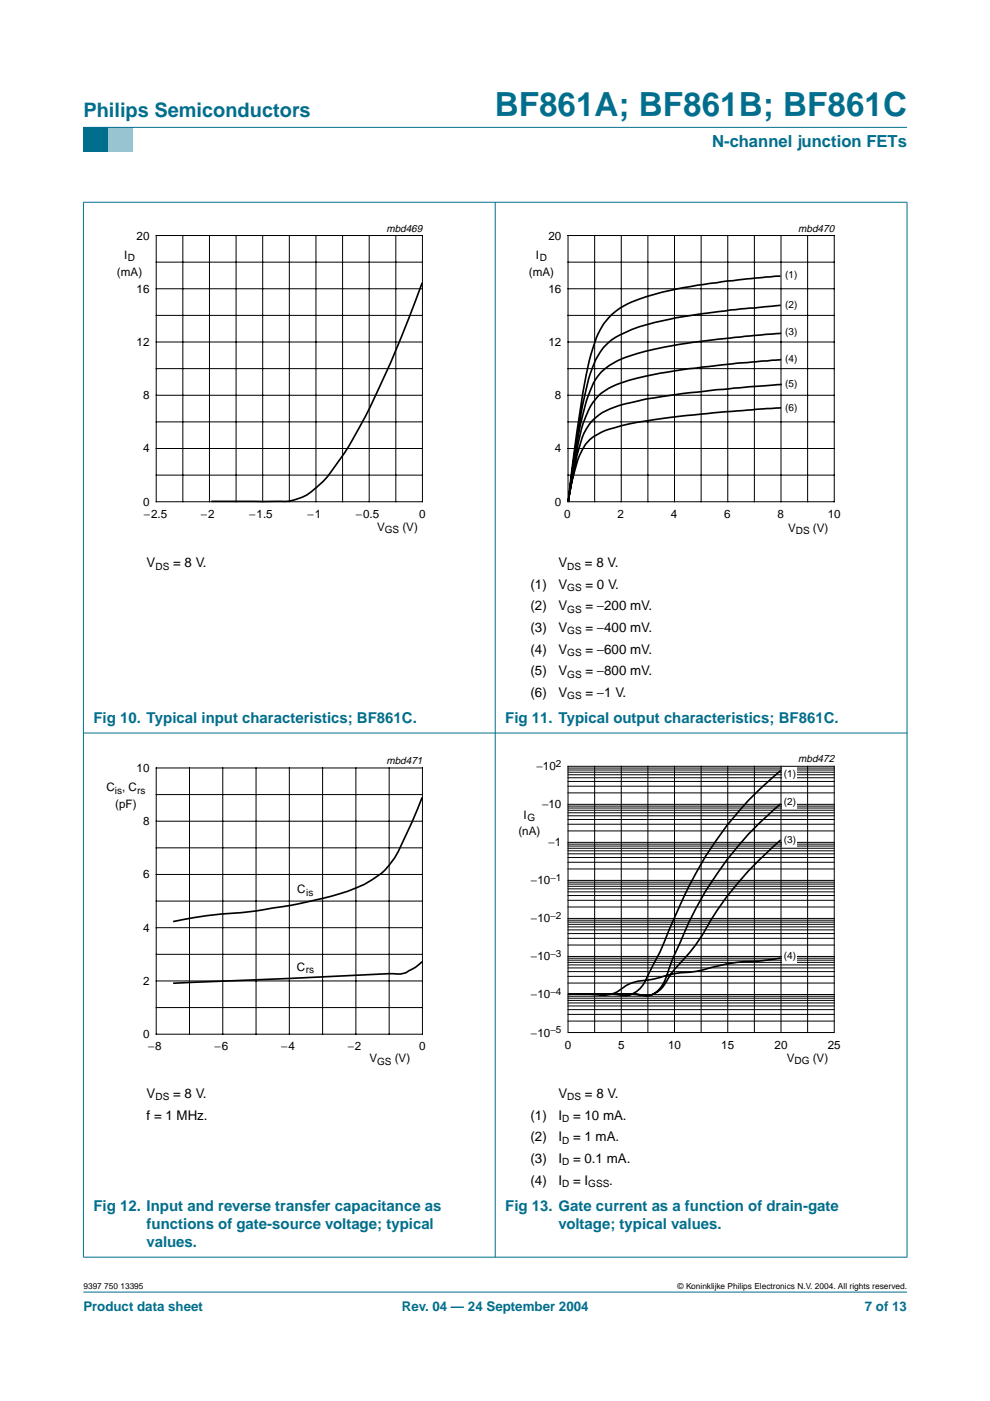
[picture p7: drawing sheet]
<svg xmlns="http://www.w3.org/2000/svg" width="210mm" height="297mm" viewBox="0 0 210 297" stroke-linecap="round" stroke-linejoin="round" font-family="sans-serif">
<path d="M17.7 273.9h174.6z" fill="#006e8c" stroke="#006e8c" stroke-width=".21"/>
<path d="M17.7 27h5.3v5.3h-5.3z" fill-rule="evenodd" fill="#006e8c"/>
<path d="M23 27h5.3v5.3h-5.3z" fill-rule="evenodd" fill="#96c4d6"/>
<g fill="#006e8c" stroke="#006e8c" stroke-width=".21">
<path d="M17.7 27h174.6z"/>
<path d="M17.7 42.9v223.6z"/>
<path d="M105 42.8v223.8z"/>
<path d="M192.3 42.9v223.6z"/>
<path d="M17.6 42.9h174.8z"/>
<path d="M17.6 155.4h174.8z"/>
<path d="M17.6 266.5h174.8z"/>
</g>
<path d="M20.4 47.1h81.9v66.3h-81.9zM107.7 47.1h81.9v66.3h-81.9z" fill="none" stroke="#fff" stroke-width=".21"/>
<g fill="none" stroke="#000" stroke-width=".21">
<path d="M33.1 49.9h56.5v56.5h-56.5zM33.1 55.6h56.5M38.8 49.9v56.5M44.4 49.9v56.5M50.1 49.9v56.5M55.7 49.9v56.5M61.3 49.9v56.5M67 49.9v56.5M72.6 49.9v56.5M78.3 49.9v56.5M83.9 49.9v56.5M120.4 49.9h56.5v56.5h-56.5z"/>
<path d="M120.4 55.6h56.5M126.1 49.9v56.5M131.7 49.9v56.5M137.4 49.9v56.5M143 49.9v56.5M148.7 49.9v56.5M154.3 49.9v56.5M159.9 49.9v56.5M165.6 49.9v56.5M171.2 49.9v56.5M33.1 66.9h56.5M33.1 78.2h56.5"/>
<path d="M33.1 61.2h56.5M33.1 72.5h56.5M120.4 66.9h56.5M120.4 78.2h56.5M120.4 61.2h56.5M120.4 72.5h56.5M33.1 89.4h56.5M33.1 83.8h56.5M33.1 95.1h56.5M120.4 89.4h56.5M120.4 83.8h56.5M120.4 95.1h56.5"/>
<path d="M33.1 100.7h56.5M120.4 100.7h56.5"/>
</g>
<path d="M89.5 60a215.9 215.9 0 0 1-15.5 34.6l-2.4 3.5a20.2 20.2 0 0 1-7.5 7.3 10.6 10.6 0 0 1-5.9 .9h-13.4M165.5 58.5l-2.5 .2a145.2 145.2 0 0 0-24.2 3.7 20.1 20.1 0 0 0-9.1 4.3 14.9 14.9 0 0 0-3.9 6.9 63.6 63.6 0 0 0-2.8 13.4l-1.3 8.9-1.2 10.4M165.5 64.8h-.9a291.9 291.9 0 0 0-21.1 2.5 44.5 44.5 0 0 0-13 4.2 11.1 11.1 0 0 0-4.8 6.3 80 80 0 0 0-3.5 16.2l-1.7 12.3M165.7 76.2l-3 .3a252.1 252.1 0 0 0-22.7 2.6 38.1 38.1 0 0 0-10.9 3.2 10.3 10.3 0 0 0-4.9 6l-.6 1.5a117.4 117.4 0 0 0-3.1 16.5M165.7 70.7l-4.2 .3a186.2 186.2 0 0 0-24.7 3.5 19.6 19.6 0 0 0-9.4 4.4 14.8 14.8 0 0 0-3.1 6.3l-.7 2.4a170.8 170.8 0 0 0-3.1 18.7M165.6 86.4l-4.4 .3a308.2 308.2 0 0 0-27.6 3.1l-3.4 .9a10.9 10.9 0 0 0-6.1 3.6 16.3 16.3 0 0 0-2.2 5.3l-.7 2.6-.7 4.1M165.8 81.5l-5 .4a284.6 284.6 0 0 0-24.6 2.9 29.9 29.9 0 0 0-8.6 2.7 10.6 10.6 0 0 0-4.7 7.2 75.3 75.3 0 0 0-2.4 11.6" fill="none" stroke="#000" stroke-width=".35"/>
<g fill="#fff">
<path d="M166.2 56.9h3.1v3h-3.1z"/>
<path d="M166.2 63.2h3v2.9h-3z"/>
<path d="M166.2 69h3.1v2.9h-3.1z"/>
<path d="M166.2 74.7h3.1v2.9h-3.1z"/>
<path d="M166.2 79.9h3.1v2.9h-3.1z"/>
<path d="M166.2 85h3.1v2.9h-3.1z"/>
</g>
<path d="M20.4 160h81.9v66.3h-81.9z" fill="none" stroke="#fff" stroke-width=".21"/>
<g fill="none" stroke="#000" stroke-width=".21">
<path d="M33.1 162.8h56.5v56.5h-56.5zM33.1 168.5h56.5M33.1 179.8h56.5M33.1 174.1h56.5M40.2 162.8v56.5M47.2 162.8v56.5M54.3 162.8v56.5M61.3 162.8v56.5M68.4 162.8v56.5M75.5 162.8v56.5M82.5 162.8v56.5M33.1 191h56.5"/>
<path d="M33.1 185.4h56.5M33.1 196.7h56.5M33.1 202.3h56.5M33.1 213.6h56.5M33.1 208h56.5"/>
</g>
<path d="M89.5 169.1l-3.5 8.2a19.5 19.5 0 0 1-5.1 7.9 31.3 31.3 0 0 1-12.5 5.3 135.6 135.6 0 0 1-19.4 3.1 78.9 78.9 0 0 0-12.3 1.8M89.5 203.9a10.3 10.3 0 0 1-3.2 2.2 4.2 4.2 0 0 1-2.8 .3l-46.8 2.1" fill="none" stroke="#000" stroke-width=".35"/>
<g fill="#fff">
<path d="M62.5 203.6h4.4v3.3h-4.4z"/>
<path d="M62.7 187h4.2v3.3h-4.2z"/>
</g>
<path d="M107.7 159.6h81.9v66.4h-81.9z" fill="none" stroke="#fff" stroke-width=".21"/>
<g fill="none" stroke="#000" stroke-width=".21">
<path d="M120.4 162.5h56.5v56.4h-56.5zM120.4 179.8h56.5M120.4 179.4h56.5M120.4 179h56.5M120.4 178.6h56.5M120.4 176.2h56.5M120.4 174.8h56.5M120.4 173.7h56.5M120.4 173h56.5M120.4 172.3h56.5M120.4 171.8h56.5M120.4 171.3h56.5"/>
<path d="M120.4 170.9h56.5M120.4 170.5h56.5M120.4 168.1h56.5M120.4 166.7h56.5M120.4 165.7h56.5M120.4 164.9h56.5M120.4 164.3h56.5M120.4 163.7h56.5M120.4 163.3h56.5M120.4 162.8h56.5M126.1 162.5v56.4M131.7 162.5v56.4"/>
<path d="M137.4 162.5v56.4M143 162.5v56.4M148.7 162.5v56.4M154.3 162.5v56.4M159.9 162.5v56.4M165.6 162.5v56.4M171.2 162.5v56.4M120.4 198.9h56.5M120.4 197.9h56.5M120.4 197.2h56.5M120.4 196.5h56.5M120.4 196h56.5"/>
<path d="M120.4 195.5h56.5M120.4 195.1h56.5M120.4 194.7h56.5M120.4 192.3h56.5M120.4 190.9h56.5M120.4 189.9h56.5M120.4 189.1h56.5M120.4 188.5h56.5M120.4 187.9h56.5M120.4 187.4h56.5M120.4 187h56.5M120.4 186.7h56.5"/>
<path d="M120.4 184.2h56.5M120.4 182.8h56.5M120.4 181.8h56.5M120.4 181h56.5M120.4 180.4h56.5M120.4 216.5h56.5M120.4 215.1h56.5M120.4 214.1h56.5M120.4 213.3h56.5M120.4 212.6h56.5M120.4 212.1h56.5M120.4 211.6h56.5"/>
<path d="M120.4 211.2h56.5M120.4 210.9h56.5M120.4 208.4h56.5M120.4 207h56.5M120.4 206h56.5M120.4 205.2h56.5M120.4 204.6h56.5M120.4 204h56.5M120.4 203.6h56.5M120.4 203.2h56.5M120.4 202.8h56.5M120.4 200.4h56.5"/>
</g>
<path d="M165.5 163.4a73.4 73.4 0 0 0-20.4 26.5l-3.3 7.5a56.7 56.7 0 0 1-4.3 9.1 6.3 6.3 0 0 1-4.6 4.6l-3.4-.3h-9M165.5 170.4a73.1 73.1 0 0 0-21.3 29.4 56.8 56.8 0 0 0-3.4 8.5 4.1 4.1 0 0 1-3.7 2.8l-3.1-.3h-13.5M165.5 178.1a72 72 0 0 0-16.6 20.2 43.6 43.6 0 0 1-5.9 7.2l-1.1 1.6a6.3 6.3 0 0 1-4 3.9l-.9 .1-3-.3h-13.5M165.5 203.1a59.3 59.3 0 0 1-9 .9l-2.3 .3-6.7 1.7-4.5 .4-5.9 1.4a9.3 9.3 0 0 0-6.3 2.5 6.8 6.8 0 0 1-4.4 .6l-5.9-.1" fill="none" stroke="#000" stroke-width=".35"/>
<g fill="#fff">
<path d="M165.9 162.6h3.1v2.9h-3.1z"/>
<path d="M166 168.6h3v2.9h-3z"/>
<path d="M165.9 176.7h3.1v2.9h-3.1z"/>
<path d="M165.9 201.4h3.1v2.9h-3.1z"/>
</g>
<text font-size="7.1" fill="#006e8c" x="104.9" y="24.7">BF861A; BF861B; BF861C</text>
<text font-size="4.2" fill="#006e8c" x="17.7" y="24.9">Philips Semiconductors</text>
<text font-size="3.5" fill="#006e8c" x="151" y="31.1">N-channel junction FETs</text>
<g font-size="3.2" fill="#006e8c">
<text x="19.8" y="153.3">Fig 10. Typical input characteristics; BF861C.</text>
<text x="107.1" y="153.3">Fig 11. Typical output characteristics; BF861C.</text>
<text x="19.8" y="256.7">Fig 12. Input and reverse transfer capacitance as</text>
<text x="107.1" y="256.7">Fig 13. Gate current as a function of drain-gate</text>
<text x="31.1" y="260.5">functions of gate-source voltage; typical</text>
<text x="118.4" y="260.5">voltage; typical values.</text>
<text x="31.1" y="264.4">values.</text>
</g>
<g font-size="2.8">
<text x="31.1" y="120.3">V</text>
<text x="36.7" y="120.3">= 8 V.</text>
<text x="112.5" y="124.8">(1)</text>
<text x="118.4" y="124.8">V</text>
<text x="118.4" y="120.3">V</text>
<text x="124" y="120.3">= 8 V.</text>
<text x="124.1" y="124.8">= 0 V.</text>
<text x="112.5" y="129.4">(2)</text>
<text x="118.4" y="129.4">V</text>
<text x="124.1" y="129.4">= −200 mV.</text>
<text x="112.5" y="134">(3)</text>
<text x="118.4" y="134">V</text>
<text x="124.1" y="134">= −400 mV.</text>
<text x="112.5" y="138.6">(4)</text>
<text x="112.5" y="143.2">(5)</text>
<text x="118.4" y="138.6">V</text>
<text x="118.4" y="143.2">V</text>
<text x="124.1" y="138.6">= −600 mV.</text>
<text x="124.1" y="143.2">= −800 mV.</text>
<text x="112.5" y="147.8">(6)</text>
<text x="118.4" y="147.8">V</text>
<text x="124.1" y="147.8">= −1 V.</text>
<text x="31.1" y="232.8">V</text>
<text x="36.7" y="232.8">= 8 V.</text>
<text x="118.4" y="232.8">V</text>
<text x="124" y="232.8">= 8 V.</text>
<text x="31.1" y="237.4">f = 1 MHz.</text>
<text x="112.5" y="237.4">(1)</text>
<text x="118.4" y="237.4">I</text>
<text x="121.5" y="237.4">= 10 mA.</text>
<text x="112.5" y="242">(2)</text>
<text x="118.4" y="242">I</text>
<text x="121.5" y="242">= 1 mA.</text>
<text x="112.5" y="246.6">(3)</text>
<text x="112.5" y="251.1">(4)</text>
<text x="118.4" y="246.6">I</text>
<text x="118.4" y="251.1">I</text>
<text x="121.5" y="246.6">= 0.1 mA.</text>
<text x="121.5" y="251.1">= I</text>
<text x="129.2" y="251.1">.</text>
</g>
<g font-size="2.8" fill="#006e8c">
<text x="17.7" y="278">Product data sheet</text>
<text x="85.2" y="278">Rev. 04 — 24 September 2004</text>
<text x="183.4" y="278">7 of 13</text>
</g>
<g font-size="2.5">
<text x="29" y="50.8">20</text>
<text x="116.3" y="50.8">20</text>
<text x="24.8" y="58.4">(mA)</text>
<text x="26.3" y="54.9">I</text>
<text x="112.1" y="58.4">(mA)</text>
<text x="113.6" y="54.9">I</text>
<text x="29" y="62.1">16</text>
<text x="116.3" y="62.1">16</text>
<text x="29" y="73.4">12</text>
<text x="116.3" y="73.4">12</text>
<text x="30.3" y="84.6">8</text>
<text x="117.7" y="84.6">8</text>
<text x="30.3" y="95.9">4</text>
<text x="117.7" y="95.9">4</text>
<text x="30.3" y="107.2">0</text>
<text x="117.7" y="107.2">0</text>
<text x="30.5" y="109.8">−2.5</text>
<text x="42.6" y="109.8">−2</text>
<text x="52.9" y="109.8">−1.5</text>
<text x="65.2" y="109.8">−1</text>
<text x="75.4" y="109.8">−0.5</text>
<text x="79.9" y="112.6">V</text>
<text x="85.3" y="112.6">(V)</text>
<text x="88.9" y="109.8">0</text>
<text x="119.6" y="109.8">0</text>
<text x="130.9" y="109.8">2</text>
<text x="142.2" y="109.8">4</text>
<text x="153.6" y="109.8">6</text>
<text x="164.9" y="109.8">8</text>
<text x="167.1" y="112.7">V</text>
<text x="172.4" y="112.7">(V)</text>
<text x="175.5" y="109.8">10</text>
<text x="22.6" y="167.7">C , C</text>
<text x="29" y="163.7">10</text>
<text x="113.7" y="163.3">−10</text>
<text x="24.4" y="171.2">(pF)</text>
<text x="111" y="173.6">I</text>
<text x="114.9" y="171.4">−10</text>
<text x="30.3" y="175">8</text>
<text x="109.9" y="177.1">(nA)</text>
<text x="116.3" y="179.4">−1</text>
<text x="30.3" y="186.2">6</text>
<text x="63" y="189.4">C</text>
<text x="112.6" y="187.5">−10</text>
<text x="30.3" y="197.5">4</text>
<text x="112.6" y="195.6">−10</text>
<text x="112.6" y="203.6">−10</text>
<text x="30.3" y="208.8">2</text>
<text x="62.9" y="205.9">C</text>
<text x="112.6" y="211.7">−10</text>
<text x="30.3" y="220.1">0</text>
<text x="112.6" y="219.8">−10</text>
<text x="31.4" y="222.7">−8</text>
<text x="45.5" y="222.7">−6</text>
<text x="59.6" y="222.7">−4</text>
<text x="73.7" y="222.7">−2</text>
<text x="78.3" y="225.3">V</text>
<text x="83.7" y="225.3">(V)</text>
<text x="88.9" y="222.7">0</text>
<text x="119.7" y="222.3">0</text>
<text x="131" y="222.3">5</text>
<text x="141.6" y="222.3">10</text>
<text x="152.9" y="222.3">15</text>
<text x="164.2" y="222.3">20</text>
<text x="166.8" y="225.1">V</text>
<text x="172.3" y="225.1">(V)</text>
<text x="175.5" y="222.3">25</text>
</g>
<g font-size="2.2">
<text x="81.9" y="49.1">mbd469</text>
<text x="169.2" y="49.1">mbd470</text>
<text x="81.9" y="162">mbd471</text>
<text x="169.2" y="161.6">mbd472</text>
</g>
<g font-size="2.1">
<text x="27.1" y="55.4">D</text>
<text x="114.4" y="55.4">D</text>
<text x="166.5" y="59">(1)</text>
<text x="166.5" y="65.3">(2)</text>
<text x="166.5" y="71.1">(3)</text>
<text x="166.5" y="76.7">(4)</text>
<text x="166.5" y="82">(5)</text>
<text x="166.5" y="87">(6)</text>
<text x="81.6" y="113.1">GS</text>
<text x="168.7" y="113.2">DS</text>
<text x="33" y="120.8">DS</text>
<text x="120.3" y="120.8">DS</text>
<text x="120.3" y="125.4">GS</text>
<text x="120.3" y="129.9">GS</text>
<text x="120.3" y="134.5">GS</text>
<text x="120.3" y="139.1">GS</text>
<text x="120.3" y="143.7">GS</text>
<text x="120.3" y="148.3">GS</text>
<text x="117.8" y="162.6">2</text>
<text x="166.2" y="164.7">(1)</text>
<text x="24.4" y="168.2">is</text>
<text x="29.1" y="168.2">rs</text>
<text x="166.2" y="170.7">(2)</text>
<text x="111.8" y="174.1">G</text>
<text x="166.2" y="178.8">(3)</text>
<text x="64.9" y="189.9">is</text>
<text x="116.7" y="186.8">−1</text>
<text x="116.7" y="194.8">−2</text>
<text x="116.7" y="202.9">−3</text>
<text x="166.2" y="203.4">(4)</text>
<text x="64.8" y="206.4">rs</text>
<text x="116.7" y="211">−4</text>
<text x="116.7" y="219">−5</text>
<text x="80" y="225.8">GS</text>
<text x="168.5" y="225.6">DG</text>
<text x="33" y="233.3">DS</text>
<text x="120.3" y="233.3">DS</text>
<text x="119.2" y="237.9">D</text>
<text x="119.2" y="242.5">D</text>
<text x="119.2" y="247.1">D</text>
<text x="119.2" y="251.6">D</text>
<text x="124.7" y="251.6">GSS</text>
</g>
<g font-size="1.8">
<text x="17.7" y="273.4">9397 750 13395</text>
<text x="143.7" y="273.4">© Koninklijke Philips Electronics N.V. 2004. All rights reserved.</text>
</g>
</svg>
